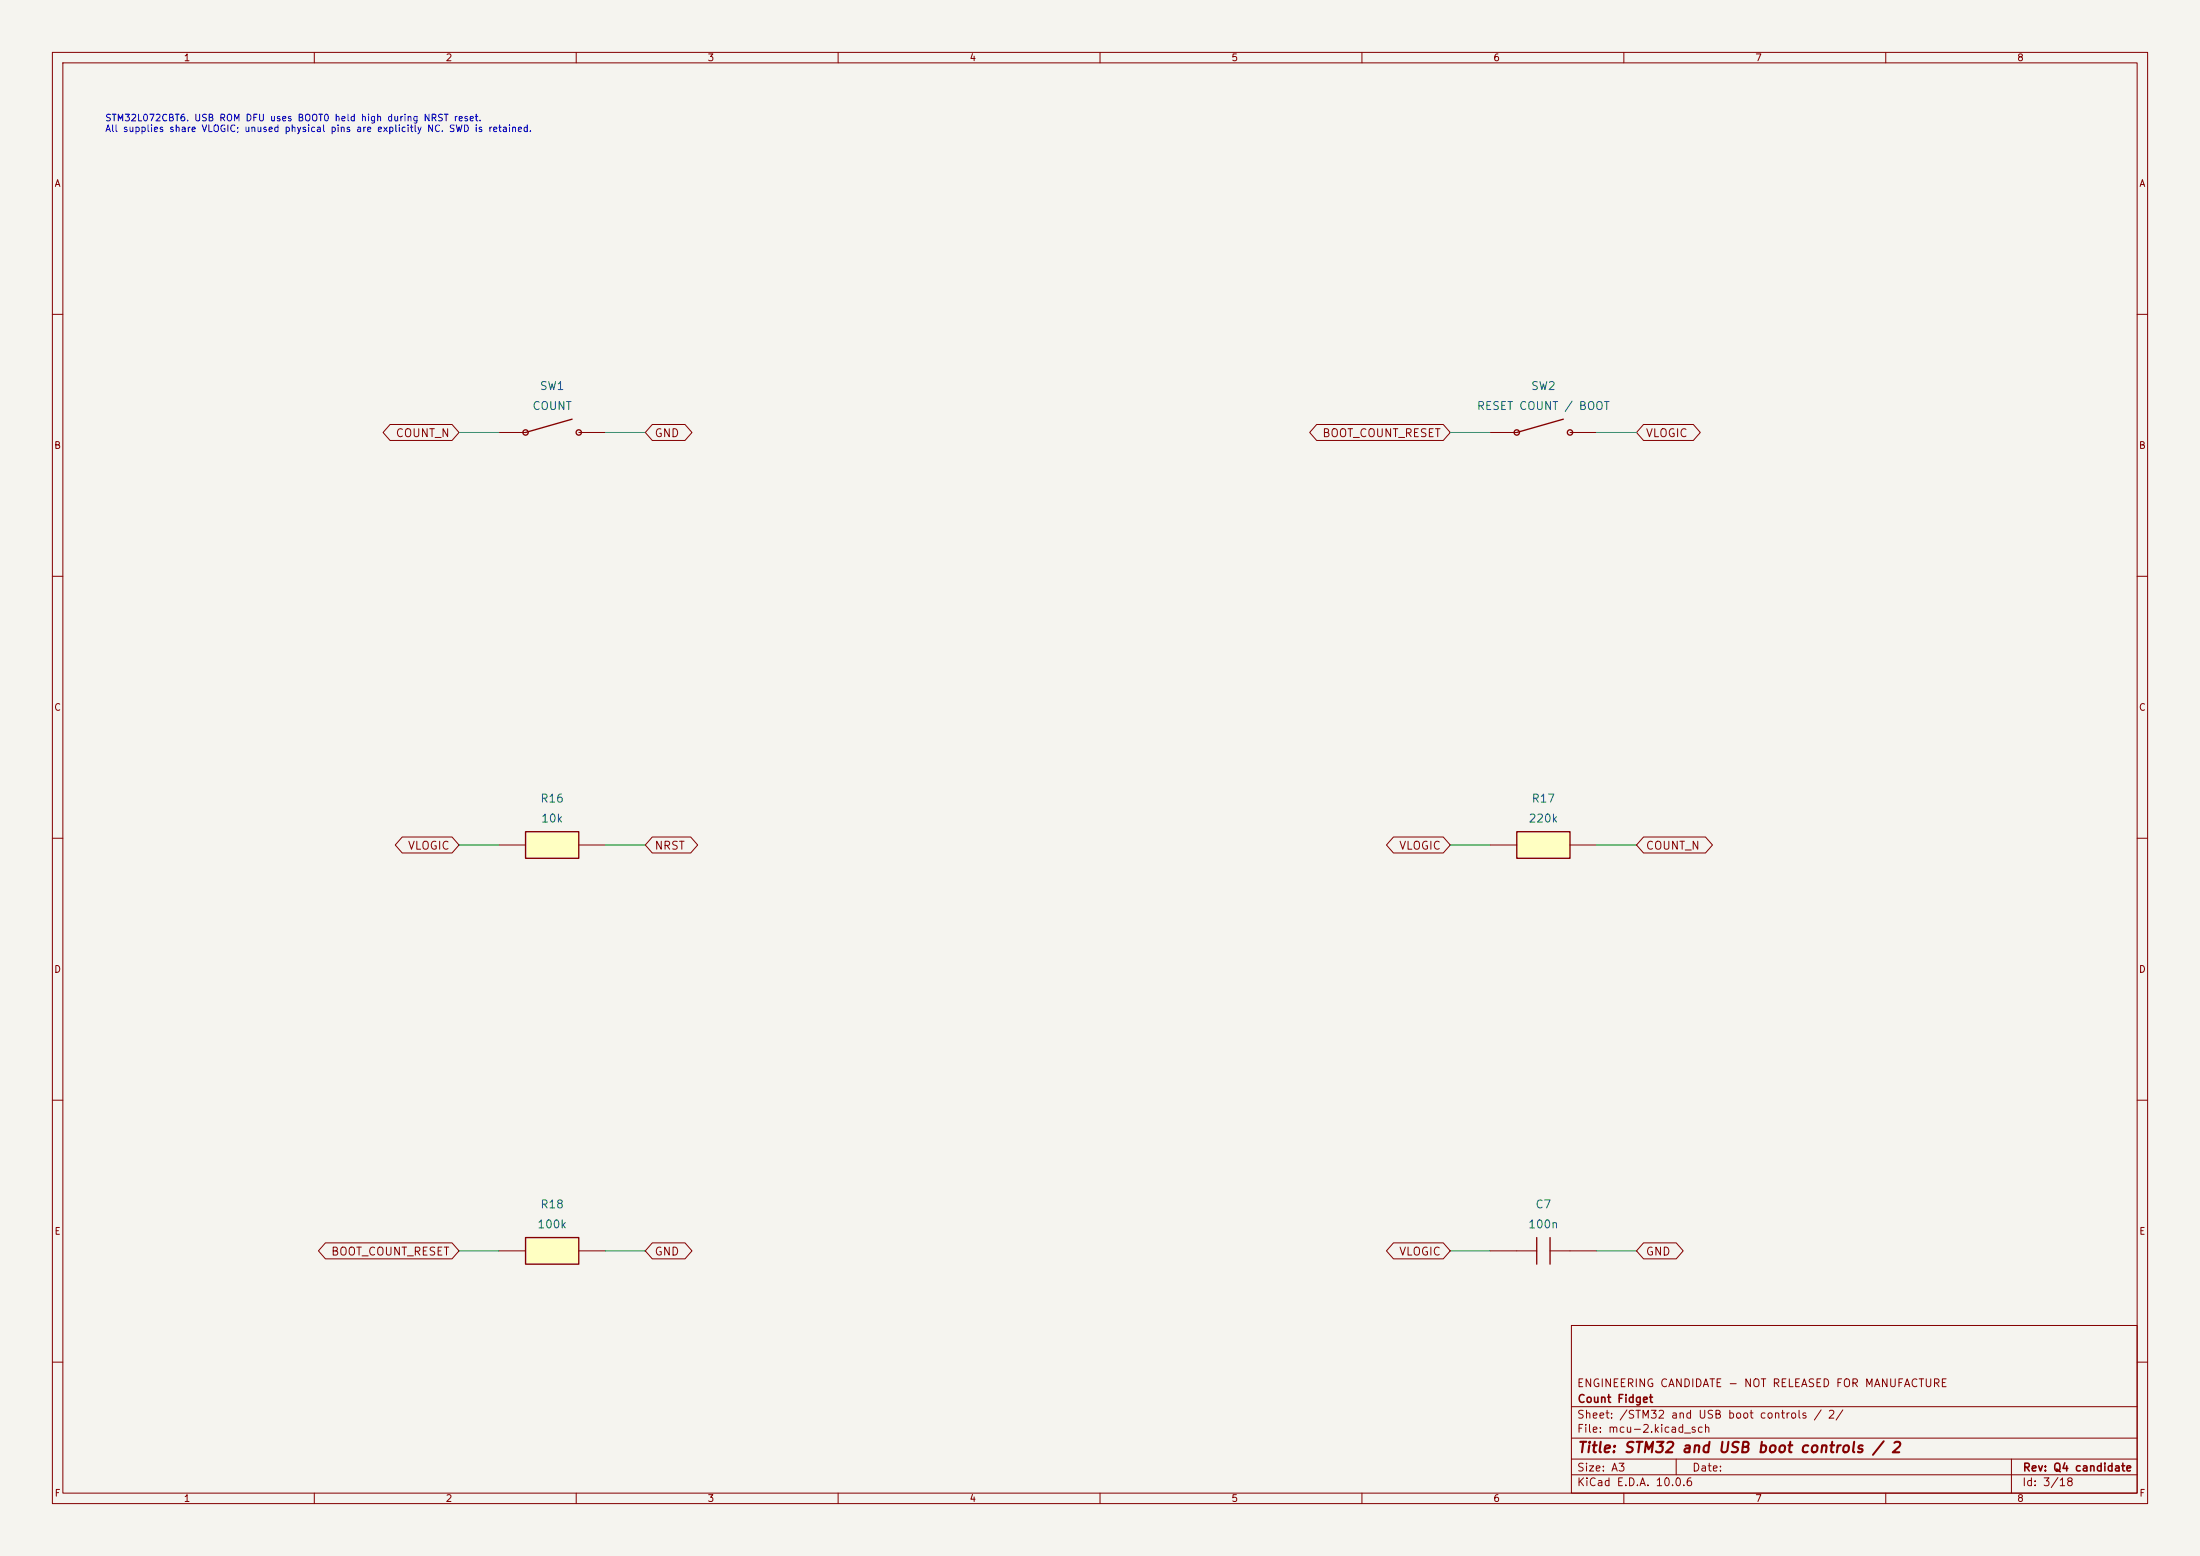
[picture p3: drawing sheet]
(kicad_sch (version 20250114) (generator "eeschema") (generator_version "10.0") (paper "A3") (title_block (title "STM32 and USB boot controls / 2") (rev "Q4 candidate")
   (company "Count Fidget") (comment 1 "ENGINEERING CANDIDATE - NOT RELEASED FOR MANUFACTURE"))
(lib_symbols (symbol "CountFidgetQ4:SW1" (pin_names (offset 1.016) hide) (pin_numbers hide) (exclude_from_sim no) (in_bom yes) (on_board yes)
   (property "Reference" "SW" (at 0 6.35 0) (effects (font (size 1.27 1.27)))) (property "Value" "CPG151101D13" (at 0 -6.35 0) (effects (font (size 1.27 1.27))))
   (property "Footprint" "CountFidgetQ4:HanElectricity_CPG151101D13_MX_Plate" (at 0 0 0) (effects (font (size 1.27 1.27)) (hide yes)))
   (symbol "SW1_0_1" (polyline (pts (xy -5.08 0) (xy 3.81 2.54)) (stroke (width .254) (type default)) (fill (type none)))(circle (center -5.08 0) (radius .508) (stroke (width .254) (type default)) (fill (type none)))(circle (center 5.08 0) (radius .508) (stroke (width .254) (type default)) (fill (type none)))) (symbol "SW1_1_1" (pin passive line (at -10.16 0 0) (length 5.08) (name "1" (effects (font (size 1.524 1.524)))) (number "1" (effects (font (size 1.27 1.27)))))(pin passive line (at 10.16 0 180) (length 5.08) (name "2" (effects (font (size 1.524 1.524)))) (number "2" (effects (font (size 1.27 1.27)))))))
(symbol "CountFidgetQ4:SW2" (pin_names (offset 1.016) hide) (pin_numbers hide) (exclude_from_sim no) (in_bom yes) (on_board yes)
   (property "Reference" "SW" (at 0 6.35 0) (effects (font (size 1.27 1.27)))) (property "Value" "CPG151101D13" (at 0 -6.35 0) (effects (font (size 1.27 1.27))))
   (property "Footprint" "CountFidgetQ4:HanElectricity_CPG151101D13_MX_Plate" (at 0 0 0) (effects (font (size 1.27 1.27)) (hide yes)))
   (symbol "SW2_0_1" (polyline (pts (xy -5.08 0) (xy 3.81 2.54)) (stroke (width .254) (type default)) (fill (type none)))(circle (center -5.08 0) (radius .508) (stroke (width .254) (type default)) (fill (type none)))(circle (center 5.08 0) (radius .508) (stroke (width .254) (type default)) (fill (type none)))) (symbol "SW2_1_1" (pin passive line (at -10.16 0 0) (length 5.08) (name "1" (effects (font (size 1.524 1.524)))) (number "1" (effects (font (size 1.27 1.27)))))(pin passive line (at 10.16 0 180) (length 5.08) (name "2" (effects (font (size 1.524 1.524)))) (number "2" (effects (font (size 1.27 1.27)))))))
(symbol "CountFidgetQ4:R16" (pin_names (offset 1.016) hide) (pin_numbers hide) (exclude_from_sim no) (in_bom yes) (on_board yes)
   (property "Reference" "R" (at 0 6.35 0) (effects (font (size 1.27 1.27)))) (property "Value" "RC0603FR-0710KL" (at 0 -6.35 0) (effects (font (size 1.27 1.27))))
   (property "Footprint" "CountFidgetQ4:Resistor_SMD_R_0603_1608Metric" (at 0 0 0) (effects (font (size 1.27 1.27)) (hide yes)))
   (symbol "R16_0_1" (rectangle (start -5.08 2.54) (end 5.08 -2.54) (stroke (width 0.254) (type default)) (fill (type background)))) (symbol "R16_1_1" (pin passive line (at -10.16 0 0) (length 5.08) (name "1" (effects (font (size 1.524 1.524)))) (number "1" (effects (font (size 1.27 1.27)))))(pin passive line (at 10.16 0 180) (length 5.08) (name "2" (effects (font (size 1.524 1.524)))) (number "2" (effects (font (size 1.27 1.27)))))))
(symbol "CountFidgetQ4:R17" (pin_names (offset 1.016) hide) (pin_numbers hide) (exclude_from_sim no) (in_bom yes) (on_board yes)
   (property "Reference" "R" (at 0 6.35 0) (effects (font (size 1.27 1.27)))) (property "Value" "0603WAF2203T5E" (at 0 -6.35 0) (effects (font (size 1.27 1.27))))
   (property "Footprint" "CountFidgetQ4:Resistor_SMD_R_0603_1608Metric" (at 0 0 0) (effects (font (size 1.27 1.27)) (hide yes)))
   (symbol "R17_0_1" (rectangle (start -5.08 2.54) (end 5.08 -2.54) (stroke (width 0.254) (type default)) (fill (type background)))) (symbol "R17_1_1" (pin passive line (at -10.16 0 0) (length 5.08) (name "1" (effects (font (size 1.524 1.524)))) (number "1" (effects (font (size 1.27 1.27)))))(pin passive line (at 10.16 0 180) (length 5.08) (name "2" (effects (font (size 1.524 1.524)))) (number "2" (effects (font (size 1.27 1.27)))))))
(symbol "CountFidgetQ4:R18" (pin_names (offset 1.016) hide) (pin_numbers hide) (exclude_from_sim no) (in_bom yes) (on_board yes)
   (property "Reference" "R" (at 0 6.35 0) (effects (font (size 1.27 1.27)))) (property "Value" "RC0603FR-07100KL" (at 0 -6.35 0) (effects (font (size 1.27 1.27))))
   (property "Footprint" "CountFidgetQ4:Resistor_SMD_R_0603_1608Metric" (at 0 0 0) (effects (font (size 1.27 1.27)) (hide yes)))
   (symbol "R18_0_1" (rectangle (start -5.08 2.54) (end 5.08 -2.54) (stroke (width 0.254) (type default)) (fill (type background)))) (symbol "R18_1_1" (pin passive line (at -10.16 0 0) (length 5.08) (name "1" (effects (font (size 1.524 1.524)))) (number "1" (effects (font (size 1.27 1.27)))))(pin passive line (at 10.16 0 180) (length 5.08) (name "2" (effects (font (size 1.524 1.524)))) (number "2" (effects (font (size 1.27 1.27)))))))
(symbol "CountFidgetQ4:C7" (pin_names (offset 1.016) hide) (pin_numbers hide) (exclude_from_sim no) (in_bom yes) (on_board yes)
   (property "Reference" "C" (at 0 6.35 0) (effects (font (size 1.27 1.27)))) (property "Value" "GRM188R71H104KA93D" (at 0 -6.35 0) (effects (font (size 1.27 1.27))))
   (property "Footprint" "CountFidgetQ4:Capacitor_SMD_C_0603_1608Metric" (at 0 0 0) (effects (font (size 1.27 1.27)) (hide yes)))
   (symbol "C7_0_1" (polyline (pts (xy -1.27 -2.54) (xy -1.27 2.54)) (stroke (width 0.254) (type default)) (fill (type none)))(polyline (pts (xy 1.27 -2.54) (xy 1.27 2.54)) (stroke (width 0.254) (type default)) (fill (type none)))(polyline (pts (xy -5.08 0) (xy -1.27 0)) (stroke (width 0) (type default)) (fill (type none)))(polyline (pts (xy 1.27 0) (xy 5.08 0)) (stroke (width 0) (type default)) (fill (type none)))) (symbol "C7_1_1" (pin passive line (at -10.16 0 0) (length 5.08) (name "1" (effects (font (size 1.524 1.524)))) (number "1" (effects (font (size 1.27 1.27)))))(pin passive line (at 10.16 0 180) (length 5.08) (name "2" (effects (font (size 1.524 1.524)))) (number "2" (effects (font (size 1.27 1.27))))))))
(text "STM32L072CBT6. USB ROM DFU uses BOOT0 held high during NRST reset.\nAll supplies share VLOGIC; unused physical pins are explicitly NC. SWD is retained." (at 20 22 0) (effects (font (size 1.27 1.27)) (justify left top)))
(symbol (lib_id "CountFidgetQ4:SW1") (at 105.41 82.55 0) (unit 1) (exclude_from_sim no) (in_bom yes) (on_board yes) (dnp no) (property "Reference" "SW1" (at 105.41 73.66 0) (effects (font (size 1.524 1.524)))) (property "Value" "COUNT" (at 105.41 77.46999999999998 0) (effects (font (size 1.524 1.524))))
   (property "Footprint" "CountFidgetQ4:HanElectricity_CPG151101D13_MX_Plate" (at 105.41 82.55 0) (effects (font (size 1.27 1.27)) (hide yes))) (property "MPN" "CPG151101D13" (at 105.41 77.46999999999998 0) (effects (font (size 1.524 1.524)) (hide yes)))
   (property "Description" "Exact clicky switch; home through-hole soldering after rear key plate is fitted. Verify body/plate/lead fit before soldering; vendor SMT assembly excludes this part." (at 105.41 82.55 0) (effects (font (size 1.27 1.27)) (hide yes))) (pin "1")(pin "2"))
(wire (pts (xy 95.25 82.55) (xy 87.63 82.55)) (stroke (width 0) (type default)))
(global_label "COUNT_N" (shape bidirectional) (at 87.63 82.55 180) (effects (font (size 1.524 1.524)) (justify right))
   (property "Intersheetrefs" "${INTERSHEET_REFS}" (at 87.63 82.55 0) (effects (font (size 1.27 1.27)) (hide yes))))
(wire (pts (xy 115.57 82.55) (xy 123.19 82.55)) (stroke (width 0) (type default)))
(global_label "GND" (shape bidirectional) (at 123.19 82.55 0) (effects (font (size 1.524 1.524)) (justify left))
   (property "Intersheetrefs" "${INTERSHEET_REFS}" (at 123.19 82.55 0) (effects (font (size 1.27 1.27)) (hide yes))))
(symbol (lib_id "CountFidgetQ4:SW2") (at 294.64 82.55 0) (unit 1) (exclude_from_sim no) (in_bom yes) (on_board yes) (dnp no) (property "Reference" "SW2" (at 294.64 73.66 0) (effects (font (size 1.524 1.524)))) (property "Value" "RESET COUNT / BOOT" (at 294.64 77.46999999999998 0) (effects (font (size 1.524 1.524))))
   (property "Footprint" "CountFidgetQ4:HanElectricity_CPG151101D13_MX_Plate" (at 294.64 82.55 0) (effects (font (size 1.27 1.27)) (hide yes))) (property "MPN" "CPG151101D13" (at 294.64 77.46999999999998 0) (effects (font (size 1.524 1.524)) (hide yes)))
   (property "Description" "Exact clicky switch; home through-hole soldering after rear key plate is fitted. Verify body/plate/lead fit before soldering; vendor SMT assembly excludes this part." (at 294.64 82.55 0) (effects (font (size 1.27 1.27)) (hide yes))) (pin "1")(pin "2"))
(wire (pts (xy 284.48 82.55) (xy 276.86 82.55)) (stroke (width 0) (type default)))
(global_label "BOOT_COUNT_RESET" (shape bidirectional) (at 276.86 82.55 180) (effects (font (size 1.524 1.524)) (justify right))
   (property "Intersheetrefs" "${INTERSHEET_REFS}" (at 276.86 82.55 0) (effects (font (size 1.27 1.27)) (hide yes))))
(wire (pts (xy 304.8 82.55) (xy 312.42 82.55)) (stroke (width 0) (type default)))
(global_label "VLOGIC" (shape bidirectional) (at 312.42 82.55 0) (effects (font (size 1.524 1.524)) (justify left))
   (property "Intersheetrefs" "${INTERSHEET_REFS}" (at 312.42 82.55 0) (effects (font (size 1.27 1.27)) (hide yes))))
(symbol (lib_id "CountFidgetQ4:R16") (at 105.41 161.29 0) (unit 1) (exclude_from_sim no) (in_bom yes) (on_board yes) (dnp no) (property "Reference" "R16" (at 105.41 152.4 0) (effects (font (size 1.524 1.524)))) (property "Value" "10k" (at 105.41 156.21 0) (effects (font (size 1.524 1.524))))
   (property "Footprint" "CountFidgetQ4:Resistor_SMD_R_0603_1608Metric" (at 105.41 161.29 0) (effects (font (size 1.27 1.27)) (hide yes))) (property "MPN" "RC0603FR-0710KL" (at 105.41 156.21 0) (effects (font (size 1.524 1.524)) (hide yes)))
   (property "Description" "1%, 0603, 0.1 W" (at 105.41 161.29 0) (effects (font (size 1.27 1.27)) (hide yes))) (pin "1")(pin "2"))
(wire (pts (xy 95.25 161.29) (xy 87.63 161.29)) (stroke (width 0) (type default)))
(global_label "VLOGIC" (shape bidirectional) (at 87.63 161.29 180) (effects (font (size 1.524 1.524)) (justify right))
   (property "Intersheetrefs" "${INTERSHEET_REFS}" (at 87.63 161.29 0) (effects (font (size 1.27 1.27)) (hide yes))))
(wire (pts (xy 115.57 161.29) (xy 123.19 161.29)) (stroke (width 0) (type default)))
(global_label "NRST" (shape bidirectional) (at 123.19 161.29 0) (effects (font (size 1.524 1.524)) (justify left))
   (property "Intersheetrefs" "${INTERSHEET_REFS}" (at 123.19 161.29 0) (effects (font (size 1.27 1.27)) (hide yes))))
(symbol (lib_id "CountFidgetQ4:R17") (at 294.64 161.29 0) (unit 1) (exclude_from_sim no) (in_bom yes) (on_board yes) (dnp no) (property "Reference" "R17" (at 294.64 152.4 0) (effects (font (size 1.524 1.524)))) (property "Value" "220k" (at 294.64 156.21 0) (effects (font (size 1.524 1.524))))
   (property "Footprint" "CountFidgetQ4:Resistor_SMD_R_0603_1608Metric" (at 294.64 161.29 0) (effects (font (size 1.27 1.27)) (hide yes))) (property "MPN" "0603WAF2203T5E" (at 294.64 156.21 0) (effects (font (size 1.524 1.524)) (hide yes)))
   (property "Description" "1%, 0603, 0.1 W; >=13.4 uA held-contact current at 2.97 V, above switch 10 uA minimum" (at 294.64 161.29 0) (effects (font (size 1.27 1.27)) (hide yes))) (pin "1")(pin "2"))
(wire (pts (xy 284.48 161.29) (xy 276.86 161.29)) (stroke (width 0) (type default)))
(global_label "VLOGIC" (shape bidirectional) (at 276.86 161.29 180) (effects (font (size 1.524 1.524)) (justify right))
   (property "Intersheetrefs" "${INTERSHEET_REFS}" (at 276.86 161.29 0) (effects (font (size 1.27 1.27)) (hide yes))))
(wire (pts (xy 304.8 161.29) (xy 312.42 161.29)) (stroke (width 0) (type default)))
(global_label "COUNT_N" (shape bidirectional) (at 312.42 161.29 0) (effects (font (size 1.524 1.524)) (justify left))
   (property "Intersheetrefs" "${INTERSHEET_REFS}" (at 312.42 161.29 0) (effects (font (size 1.27 1.27)) (hide yes))))
(symbol (lib_id "CountFidgetQ4:R18") (at 105.41 238.76 0) (unit 1) (exclude_from_sim no) (in_bom yes) (on_board yes) (dnp no) (property "Reference" "R18" (at 105.41 229.87 0) (effects (font (size 1.524 1.524)))) (property "Value" "100k" (at 105.41 233.68 0) (effects (font (size 1.524 1.524))))
   (property "Footprint" "CountFidgetQ4:Resistor_SMD_R_0603_1608Metric" (at 105.41 238.76 0) (effects (font (size 1.27 1.27)) (hide yes))) (property "MPN" "RC0603FR-07100KL" (at 105.41 233.68 0) (effects (font (size 1.524 1.524)) (hide yes)))
   (property "Description" "1%, 0603, 0.1 W; >=13.4 uA held-contact current at 2.97 V, above switch 10 uA minimum" (at 105.41 238.76 0) (effects (font (size 1.27 1.27)) (hide yes))) (pin "1")(pin "2"))
(wire (pts (xy 95.25 238.76) (xy 87.63 238.76)) (stroke (width 0) (type default)))
(global_label "BOOT_COUNT_RESET" (shape bidirectional) (at 87.63 238.76 180) (effects (font (size 1.524 1.524)) (justify right))
   (property "Intersheetrefs" "${INTERSHEET_REFS}" (at 87.63 238.76 0) (effects (font (size 1.27 1.27)) (hide yes))))
(wire (pts (xy 115.57 238.76) (xy 123.19 238.76)) (stroke (width 0) (type default)))
(global_label "GND" (shape bidirectional) (at 123.19 238.76 0) (effects (font (size 1.524 1.524)) (justify left))
   (property "Intersheetrefs" "${INTERSHEET_REFS}" (at 123.19 238.76 0) (effects (font (size 1.27 1.27)) (hide yes))))
(symbol (lib_id "CountFidgetQ4:C7") (at 294.64 238.76 0) (unit 1) (exclude_from_sim no) (in_bom yes) (on_board yes) (dnp no) (property "Reference" "C7" (at 294.64 229.87 0) (effects (font (size 1.524 1.524)))) (property "Value" "100n" (at 294.64 233.68 0) (effects (font (size 1.524 1.524))))
   (property "Footprint" "CountFidgetQ4:Capacitor_SMD_C_0603_1608Metric" (at 294.64 238.76 0) (effects (font (size 1.27 1.27)) (hide yes))) (property "MPN" "GRM188R71H104KA93D" (at 294.64 233.68 0) (effects (font (size 1.524 1.524)) (hide yes)))
   (property "Description" "100 nF MCU decoupler beside U1 DVCC/DVSS; short via connections required" (at 294.64 238.76 0) (effects (font (size 1.27 1.27)) (hide yes))) (pin "1")(pin "2"))
(wire (pts (xy 284.48 238.76) (xy 276.86 238.76)) (stroke (width 0) (type default)))
(global_label "VLOGIC" (shape bidirectional) (at 276.86 238.76 180) (effects (font (size 1.524 1.524)) (justify right))
   (property "Intersheetrefs" "${INTERSHEET_REFS}" (at 276.86 238.76 0) (effects (font (size 1.27 1.27)) (hide yes))))
(wire (pts (xy 304.8 238.76) (xy 312.42 238.76)) (stroke (width 0) (type default)))
(global_label "GND" (shape bidirectional) (at 312.42 238.76 0) (effects (font (size 1.524 1.524)) (justify left))
   (property "Intersheetrefs" "${INTERSHEET_REFS}" (at 312.42 238.76 0) (effects (font (size 1.27 1.27)) (hide yes)))))
